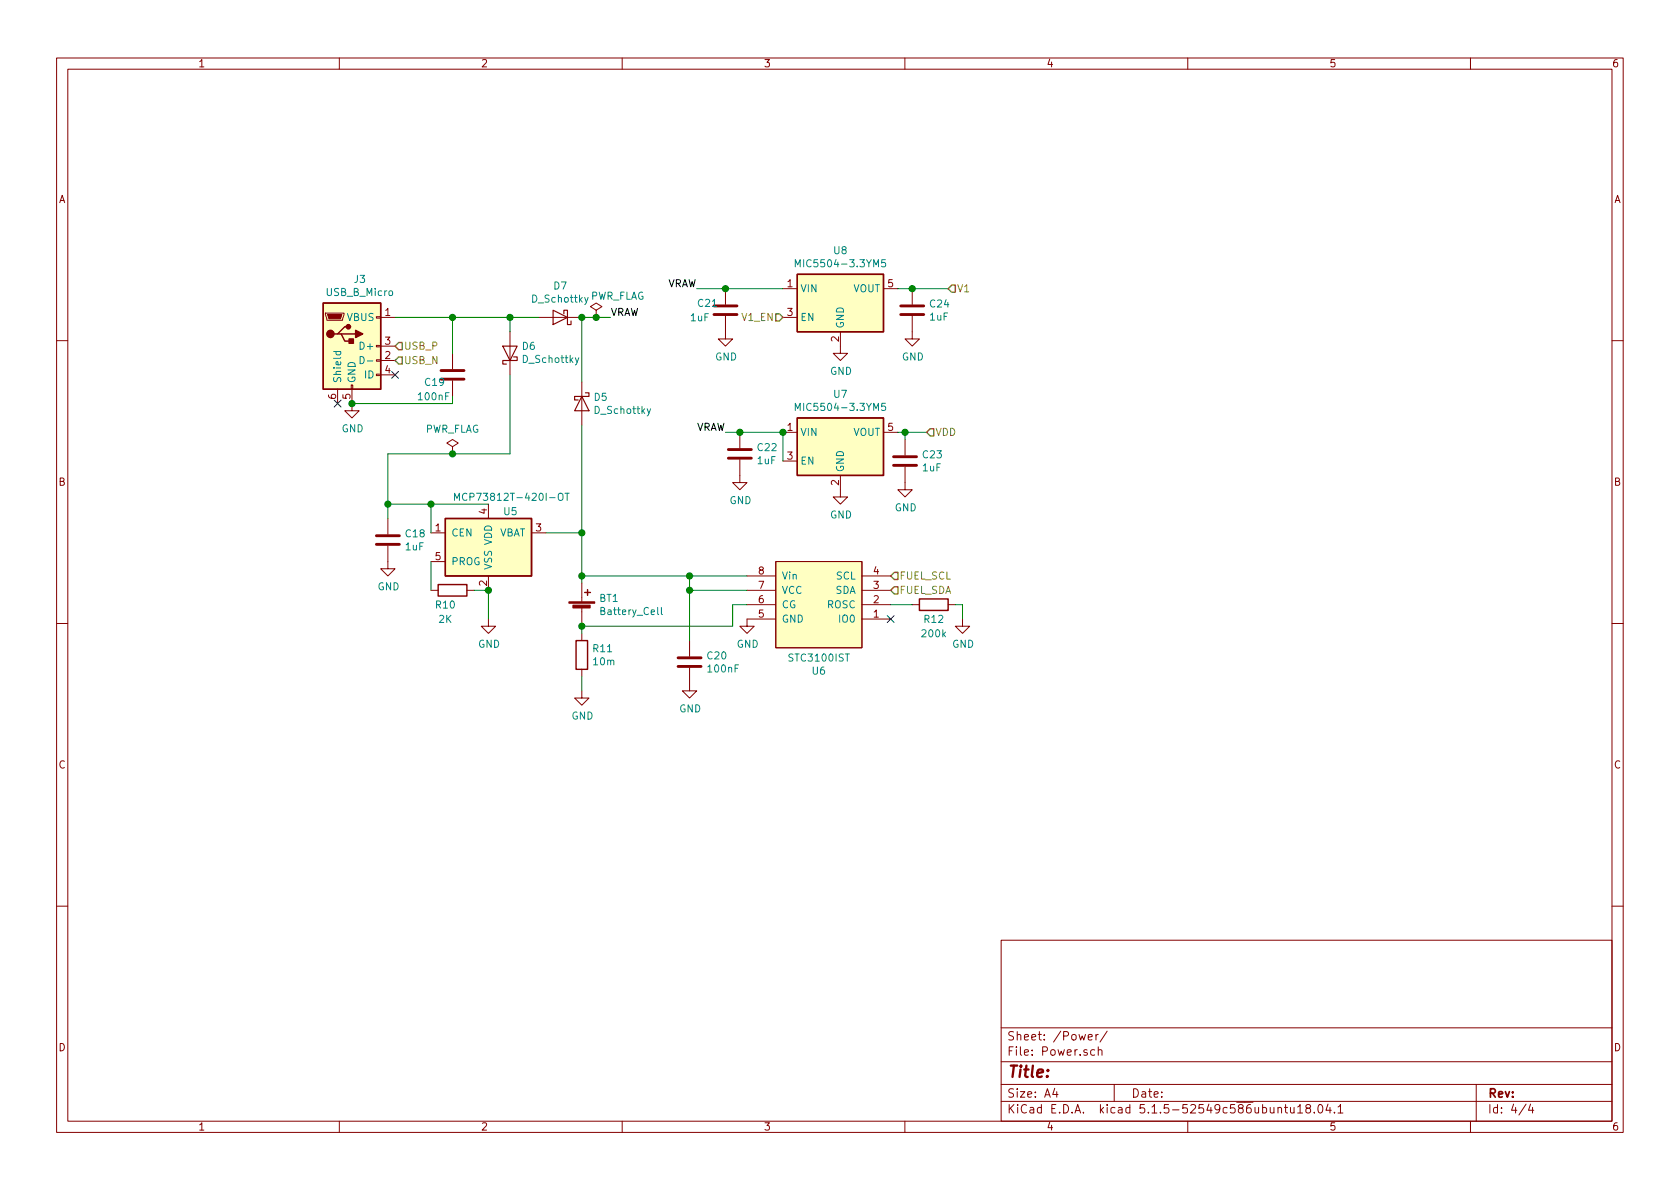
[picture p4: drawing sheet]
EESchema Schematic File Version 4
EELAYER 30 0
EELAYER END
$Descr A4 11693 8268
encoding utf-8
Sheet 4 4
Title ""
Date ""
Rev ""
Comp ""
Comment1 ""
Comment2 ""
Comment3 ""
Comment4 ""
$EndDescr
$Comp
L SoundBoard:STC3100IST U?
U 1 1
P 5700 4450
AR Path="/5E238EA5/5E27C06B" Ref="U?"  Part="1" 
AR Path="/5E27AF1B/5E27C06B" Ref="U?"  Part="1" 
AR Path="/5E27BE41/5E27C06B" Ref="U6"  Part="1" 
F 0 "U6" H 5700 4665 50  0000 C CNN
F 1 "STC3100IST" H 5700 4574 50  0000 C CNN
F 2 "Package_SO:MSOP-8_3x3mm_P0.65mm" H 5700 4450 50  0001 C CNN
F 3 "" H 5700 4450 50  0001 C CNN
	1    5700 4450
	-1   0    0    1   
$EndComp
$Comp
L Battery_Management:MCP73812T-420I-OT U?
U 1 1
P 3400 3800
AR Path="/5E238EA5/5E27C072" Ref="U?"  Part="1" 
AR Path="/5E27AF1B/5E27C072" Ref="U?"  Part="1" 
AR Path="/5E27BE41/5E27C072" Ref="U5"  Part="1" 
F 0 "U5" H 3500 4050 50  0000 L CNN
F 1 "MCP73812T-420I-OT" H 3150 4150 50  0000 L CNN
F 2 "Package_TO_SOT_SMD:SOT-23-5" H 3450 3550 50  0001 L CNN
F 3 "http://ww1.microchip.com/downloads/en/DeviceDoc/22036b.pdf" H 3150 4050 50  0001 C CNN
	1    3400 3800
	1    0    0    -1  
$EndComp
$Comp
L Regulator_Linear:MIC5504-3.3YM5 U?
U 1 1
P 5850 2100
AR Path="/5E238EA5/5E27C080" Ref="U?"  Part="1" 
AR Path="/5E27AF1B/5E27C080" Ref="U?"  Part="1" 
AR Path="/5E27BE41/5E27C080" Ref="U8"  Part="1" 
F 0 "U8" H 5850 2467 50  0000 C CNN
F 1 "MIC5504-3.3YM5" H 5850 2376 50  0000 C CNN
F 2 "Package_TO_SOT_SMD:SOT-23-5" H 5850 1700 50  0001 C CNN
F 3 "http://ww1.microchip.com/downloads/en/DeviceDoc/MIC550X.pdf" H 5600 2350 50  0001 C CNN
	1    5850 2100
	1    0    0    -1  
$EndComp
$Comp
L power:GND #PWR0101
U 1 1
P 4050 4800
F 0 "#PWR0101" H 4050 4550 50  0001 C CNN
F 1 "GND" H 4055 4627 50  0000 C CNN
F 2 "" H 4050 4800 50  0001 C CNN
F 3 "" H 4050 4800 50  0001 C CNN
	1    4050 4800
	1    0    0    -1  
$EndComp
Wire Wire Line
	4050 4400 4050 4350
$Comp
L power:GND #PWR0102
U 1 1
P 2450 2800
F 0 "#PWR0102" H 2450 2550 50  0001 C CNN
F 1 "GND" H 2455 2627 50  0000 C CNN
F 2 "" H 2450 2800 50  0001 C CNN
F 3 "" H 2450 2800 50  0001 C CNN
	1    2450 2800
	1    0    0    -1  
$EndComp
NoConn ~ 2750 2600
$Comp
L power:GND #PWR0103
U 1 1
P 5850 2400
F 0 "#PWR0103" H 5850 2150 50  0001 C CNN
F 1 "GND" H 5855 2227 50  0000 C CNN
F 2 "" H 5850 2400 50  0001 C CNN
F 3 "" H 5850 2400 50  0001 C CNN
	1    5850 2400
	1    0    0    -1  
$EndComp
$Comp
L power:GND #PWR0104
U 1 1
P 5850 3400
F 0 "#PWR0104" H 5850 3150 50  0001 C CNN
F 1 "GND" H 5855 3227 50  0000 C CNN
F 2 "" H 5850 3400 50  0001 C CNN
F 3 "" H 5850 3400 50  0001 C CNN
	1    5850 3400
	1    0    0    -1  
$EndComp
$Comp
L power:GND #PWR0105
U 1 1
P 3400 4300
F 0 "#PWR0105" H 3400 4050 50  0001 C CNN
F 1 "GND" H 3405 4127 50  0000 C CNN
F 2 "" H 3400 4300 50  0001 C CNN
F 3 "" H 3400 4300 50  0001 C CNN
	1    3400 4300
	1    0    0    -1  
$EndComp
Text HLabel 6450 3000 2    50   Input ~ 0
VDD
Text HLabel 6600 2000 2    50   Input ~ 0
V1
Text HLabel 5450 2200 0    50   Input ~ 0
V1_EN
$Comp
L Device:C C22
U 1 1
P 5150 3150
F 0 "C22" H 5265 3196 50  0000 L CNN
F 1 "1uF" H 5265 3105 50  0000 L CNN
F 2 "Capacitor_SMD:C_0603_1608Metric_Pad1.05x0.95mm_HandSolder" H 5188 3000 50  0001 C CNN
F 3 "~" H 5150 3150 50  0001 C CNN
	1    5150 3150
	1    0    0    -1  
$EndComp
$Comp
L power:GND #PWR0106
U 1 1
P 5150 3300
F 0 "#PWR0106" H 5150 3050 50  0001 C CNN
F 1 "GND" H 5155 3127 50  0000 C CNN
F 2 "" H 5150 3300 50  0001 C CNN
F 3 "" H 5150 3300 50  0001 C CNN
	1    5150 3300
	1    0    0    -1  
$EndComp
$Comp
L Device:C C23
U 1 1
P 6300 3200
F 0 "C23" H 6415 3246 50  0000 L CNN
F 1 "1uF" H 6415 3155 50  0000 L CNN
F 2 "Capacitor_SMD:C_0603_1608Metric_Pad1.05x0.95mm_HandSolder" H 6338 3050 50  0001 C CNN
F 3 "~" H 6300 3200 50  0001 C CNN
	1    6300 3200
	1    0    0    -1  
$EndComp
$Comp
L power:GND #PWR0107
U 1 1
P 6300 3350
F 0 "#PWR0107" H 6300 3100 50  0001 C CNN
F 1 "GND" H 6305 3177 50  0000 C CNN
F 2 "" H 6300 3350 50  0001 C CNN
F 3 "" H 6300 3350 50  0001 C CNN
	1    6300 3350
	1    0    0    -1  
$EndComp
Wire Wire Line
	6300 3050 6300 3000
Wire Wire Line
	6300 3000 6250 3000
Wire Wire Line
	6450 3000 6300 3000
Connection ~ 6300 3000
$Comp
L Device:C C21
U 1 1
P 5050 2150
F 0 "C21" H 4850 2200 50  0000 L CNN
F 1 "1uF" H 4800 2100 50  0000 L CNN
F 2 "Capacitor_SMD:C_0603_1608Metric_Pad1.05x0.95mm_HandSolder" H 5088 2000 50  0001 C CNN
F 3 "~" H 5050 2150 50  0001 C CNN
	1    5050 2150
	1    0    0    -1  
$EndComp
$Comp
L power:GND #PWR0108
U 1 1
P 5050 2300
F 0 "#PWR0108" H 5050 2050 50  0001 C CNN
F 1 "GND" H 5055 2127 50  0000 C CNN
F 2 "" H 5050 2300 50  0001 C CNN
F 3 "" H 5050 2300 50  0001 C CNN
	1    5050 2300
	1    0    0    -1  
$EndComp
Connection ~ 5050 2000
Wire Wire Line
	5050 2000 5450 2000
$Comp
L Device:C C24
U 1 1
P 6350 2150
F 0 "C24" H 6465 2196 50  0000 L CNN
F 1 "1uF" H 6465 2105 50  0000 L CNN
F 2 "Capacitor_SMD:C_0603_1608Metric_Pad1.05x0.95mm_HandSolder" H 6388 2000 50  0001 C CNN
F 3 "~" H 6350 2150 50  0001 C CNN
	1    6350 2150
	1    0    0    -1  
$EndComp
$Comp
L power:GND #PWR0109
U 1 1
P 6350 2300
F 0 "#PWR0109" H 6350 2050 50  0001 C CNN
F 1 "GND" H 6355 2127 50  0000 C CNN
F 2 "" H 6350 2300 50  0001 C CNN
F 3 "" H 6350 2300 50  0001 C CNN
	1    6350 2300
	1    0    0    -1  
$EndComp
Wire Wire Line
	6250 2000 6350 2000
Wire Wire Line
	6350 2000 6600 2000
Connection ~ 6350 2000
$Comp
L Connector:USB_B_Micro J3
U 1 1
P 2450 2400
F 0 "J3" H 2505 2867 50  0000 C CNN
F 1 "USB_B_Micro" H 2505 2776 50  0000 C CNN
F 2 "Connector_USB:USB_Micro-B_Amphenol_10103594-0001LF_Horizontal" H 2600 2350 50  0001 C CNN
F 3 "~" H 2600 2350 50  0001 C CNN
	1    2450 2400
	1    0    0    -1  
$EndComp
Wire Wire Line
	4050 4050 4050 4000
$Comp
L Device:C C18
U 1 1
P 2700 3750
F 0 "C18" H 2815 3796 50  0000 L CNN
F 1 "1uF" H 2815 3705 50  0000 L CNN
F 2 "Capacitor_SMD:C_0603_1608Metric_Pad1.05x0.95mm_HandSolder" H 2738 3600 50  0001 C CNN
F 3 "~" H 2700 3750 50  0001 C CNN
	1    2700 3750
	1    0    0    -1  
$EndComp
$Comp
L power:GND #PWR0110
U 1 1
P 2700 3900
F 0 "#PWR0110" H 2700 3650 50  0001 C CNN
F 1 "GND" H 2705 3727 50  0000 C CNN
F 2 "" H 2700 3900 50  0001 C CNN
F 3 "" H 2700 3900 50  0001 C CNN
	1    2700 3900
	1    0    0    -1  
$EndComp
Wire Wire Line
	3400 3500 3000 3500
Wire Wire Line
	2700 3500 2700 3600
Wire Wire Line
	3000 3700 3000 3500
Connection ~ 3000 3500
Wire Wire Line
	3000 3500 2700 3500
$Comp
L Device:R R10
U 1 1
P 3150 4100
F 0 "R10" V 3250 4050 50  0000 C CNN
F 1 "2K" V 3350 4050 50  0000 C CNN
F 2 "Resistor_SMD:R_0603_1608Metric_Pad1.05x0.95mm_HandSolder" V 3080 4100 50  0001 C CNN
F 3 "~" H 3150 4100 50  0001 C CNN
	1    3150 4100
	0    1    1    0   
$EndComp
Wire Wire Line
	3300 4100 3400 4100
Wire Wire Line
	3000 4100 3000 3900
Wire Wire Line
	3400 4100 3400 4300
Connection ~ 3400 4100
$Comp
L Device:R R12
U 1 1
P 6500 4200
F 0 "R12" V 6600 4200 50  0000 C CNN
F 1 "200k" V 6700 4200 50  0000 C CNN
F 2 "Resistor_SMD:R_0603_1608Metric_Pad1.05x0.95mm_HandSolder" V 6430 4200 50  0001 C CNN
F 3 "~" H 6500 4200 50  0001 C CNN
	1    6500 4200
	0    1    1    0   
$EndComp
$Comp
L power:GND #PWR0111
U 1 1
P 6700 4300
F 0 "#PWR0111" H 6700 4050 50  0001 C CNN
F 1 "GND" H 6705 4127 50  0000 C CNN
F 2 "" H 6700 4300 50  0001 C CNN
F 3 "" H 6700 4300 50  0001 C CNN
	1    6700 4300
	1    0    0    -1  
$EndComp
Wire Wire Line
	6700 4300 6700 4200
Wire Wire Line
	6700 4200 6650 4200
Wire Wire Line
	6350 4200 6200 4200
$Comp
L Device:R R11
U 1 1
P 4050 4550
F 0 "R11" H 4120 4596 50  0000 L CNN
F 1 "10m" H 4120 4505 50  0000 L CNN
F 2 "Resistor_SMD:R_0603_1608Metric_Pad1.05x0.95mm_HandSolder" V 3980 4550 50  0001 C CNN
F 3 "~" H 4050 4550 50  0001 C CNN
	1    4050 4550
	1    0    0    -1  
$EndComp
Wire Wire Line
	4050 4700 4050 4800
Connection ~ 4050 4000
Wire Wire Line
	4050 4000 4050 3700
Wire Wire Line
	4050 4000 4800 4000
Wire Wire Line
	5200 4100 4800 4100
Wire Wire Line
	4800 4100 4800 4000
Connection ~ 4800 4000
Wire Wire Line
	4800 4000 5200 4000
Wire Wire Line
	5100 4350 5100 4200
Wire Wire Line
	5100 4200 5200 4200
Wire Wire Line
	4050 4350 5100 4350
$Comp
L Device:C C20
U 1 1
P 4800 4600
F 0 "C20" H 4915 4646 50  0000 L CNN
F 1 "100nF" H 4915 4555 50  0000 L CNN
F 2 "Capacitor_SMD:C_0603_1608Metric_Pad1.05x0.95mm_HandSolder" H 4838 4450 50  0001 C CNN
F 3 "~" H 4800 4600 50  0001 C CNN
	1    4800 4600
	1    0    0    -1  
$EndComp
Wire Wire Line
	4800 4450 4800 4100
Connection ~ 4800 4100
$Comp
L power:GND #PWR0112
U 1 1
P 4800 4750
F 0 "#PWR0112" H 4800 4500 50  0001 C CNN
F 1 "GND" H 4805 4577 50  0000 C CNN
F 2 "" H 4800 4750 50  0001 C CNN
F 3 "" H 4800 4750 50  0001 C CNN
	1    4800 4750
	1    0    0    -1  
$EndComp
$Comp
L power:GND #PWR0113
U 1 1
P 5200 4300
F 0 "#PWR0113" H 5200 4050 50  0001 C CNN
F 1 "GND" H 5205 4127 50  0000 C CNN
F 2 "" H 5200 4300 50  0001 C CNN
F 3 "" H 5200 4300 50  0001 C CNN
	1    5200 4300
	1    0    0    -1  
$EndComp
Wire Wire Line
	3800 3700 4050 3700
Connection ~ 4050 3700
Wire Wire Line
	4050 3700 4050 2950
NoConn ~ 6200 4300
Text HLabel 6200 4100 2    50   Input ~ 0
FUEL_SDA
Text HLabel 6200 4000 2    50   Input ~ 0
FUEL_SCL
Text HLabel 2750 2400 2    50   Input ~ 0
USB_P
Text HLabel 2750 2500 2    50   Input ~ 0
USB_N
Connection ~ 2450 2800
Wire Wire Line
	2750 2200 3150 2200
$Comp
L Device:C C19
U 1 1
P 3150 2600
F 0 "C19" H 2950 2550 50  0000 L CNN
F 1 "100nF" H 2900 2450 50  0000 L CNN
F 2 "Capacitor_SMD:C_0603_1608Metric_Pad1.05x0.95mm_HandSolder" H 3188 2450 50  0001 C CNN
F 3 "~" H 3150 2600 50  0001 C CNN
	1    3150 2600
	1    0    0    -1  
$EndComp
Wire Wire Line
	3150 2800 3150 2750
Wire Wire Line
	2450 2800 3150 2800
Wire Wire Line
	3150 2450 3150 2200
Connection ~ 3150 2200
Wire Wire Line
	3550 2200 3750 2200
Wire Wire Line
	3150 2200 3550 2200
Connection ~ 3550 2200
Wire Wire Line
	2700 3150 2700 3500
Connection ~ 2700 3500
Wire Wire Line
	2700 3150 3150 3150
NoConn ~ 2350 2800
$Comp
L Regulator_Linear:MIC5504-3.3YM5 U?
U 1 1
P 5850 3100
AR Path="/5E238EA5/5E27C079" Ref="U?"  Part="1" 
AR Path="/5E27AF1B/5E27C079" Ref="U?"  Part="1" 
AR Path="/5E27BE41/5E27C079" Ref="U7"  Part="1" 
F 0 "U7" H 5850 3467 50  0000 C CNN
F 1 "MIC5504-3.3YM5" H 5850 3376 50  0000 C CNN
F 2 "Package_TO_SOT_SMD:SOT-23-5" H 5850 2700 50  0001 C CNN
F 3 "http://ww1.microchip.com/downloads/en/DeviceDoc/MIC550X.pdf" H 5600 3350 50  0001 C CNN
	1    5850 3100
	1    0    0    -1  
$EndComp
Wire Wire Line
	3550 2600 3550 3150
Wire Wire Line
	3550 2300 3550 2200
Wire Wire Line
	5150 3000 5450 3000
Wire Wire Line
	5450 3000 5450 3200
Connection ~ 5450 3000
Wire Wire Line
	4850 2000 5050 2000
Connection ~ 5150 3000
Wire Wire Line
	5050 3000 5150 3000
Text Label 5050 3000 2    50   ~ 0
VRAW
Text Label 4850 2000 2    50   ~ 0
VRAW
Wire Wire Line
	4150 2200 4050 2200
Connection ~ 4150 2200
Text Label 4250 2200 0    50   ~ 0
VRAW
$Comp
L power:PWR_FLAG #FLG0102
U 1 1
P 3150 3150
F 0 "#FLG0102" H 3150 3225 50  0001 C CNN
F 1 "PWR_FLAG" H 3150 3324 50  0000 C CNN
F 2 "" H 3150 3150 50  0001 C CNN
F 3 "~" H 3150 3150 50  0001 C CNN
	1    3150 3150
	1    0    0    -1  
$EndComp
Connection ~ 3150 3150
Wire Wire Line
	3150 3150 3550 3150
Connection ~ 4050 4350
$Comp
L Device:Battery_Cell BT1
U 1 1
P 4050 4250
F 0 "BT1" H 4168 4346 50  0000 L CNN
F 1 "Battery_Cell" H 4168 4255 50  0000 L CNN
F 2 "Connector_JST:JST_PH_B2B-PH-K_1x02_P2.00mm_Vertical" V 4050 4310 50  0001 C CNN
F 3 "~" V 4050 4310 50  0001 C CNN
	1    4050 4250
	1    0    0    -1  
$EndComp
$Comp
L Device:D_Schottky D5
U 1 1
P 4050 2800
F 0 "D5" V 4004 2879 50  0000 L CNN
F 1 "D_Schottky" V 4095 2879 50  0000 L CNN
F 2 "Diode_SMD:D_0603_1608Metric_Pad1.05x0.95mm_HandSolder" H 4050 2800 50  0001 C CNN
F 3 "~" H 4050 2800 50  0001 C CNN
	1    4050 2800
	0    1    1    0   
$EndComp
$Comp
L Device:D_Schottky D7
U 1 1
P 3900 2200
F 0 "D7" H 3900 1984 50  0000 C CNN
F 1 "D_Schottky" H 3900 2075 50  0000 C CNN
F 2 "Diode_SMD:D_0603_1608Metric_Pad1.05x0.95mm_HandSolder" H 3900 2200 50  0001 C CNN
F 3 "~" H 3900 2200 50  0001 C CNN
	1    3900 2200
	-1   0    0    1   
$EndComp
$Comp
L Device:D_Schottky D6
U 1 1
P 3550 2450
F 0 "D6" V 3596 2371 50  0000 R CNN
F 1 "D_Schottky" V 3505 2371 50  0000 R CNN
F 2 "Diode_SMD:D_0603_1608Metric_Pad1.05x0.95mm_HandSolder" H 3550 2450 50  0001 C CNN
F 3 "~" H 3550 2450 50  0001 C CNN
	1    3550 2450
	0    -1   -1   0   
$EndComp
Connection ~ 4050 2200
Wire Wire Line
	4250 2200 4150 2200
$Comp
L power:PWR_FLAG #FLG0101
U 1 1
P 4150 2200
F 0 "#FLG0101" H 4150 2275 50  0001 C CNN
F 1 "PWR_FLAG" H 4300 2350 50  0000 C CNN
F 2 "" H 4150 2200 50  0001 C CNN
F 3 "~" H 4150 2200 50  0001 C CNN
	1    4150 2200
	1    0    0    -1  
$EndComp
Wire Wire Line
	4050 2200 4050 2650
$EndSCHEMATC
